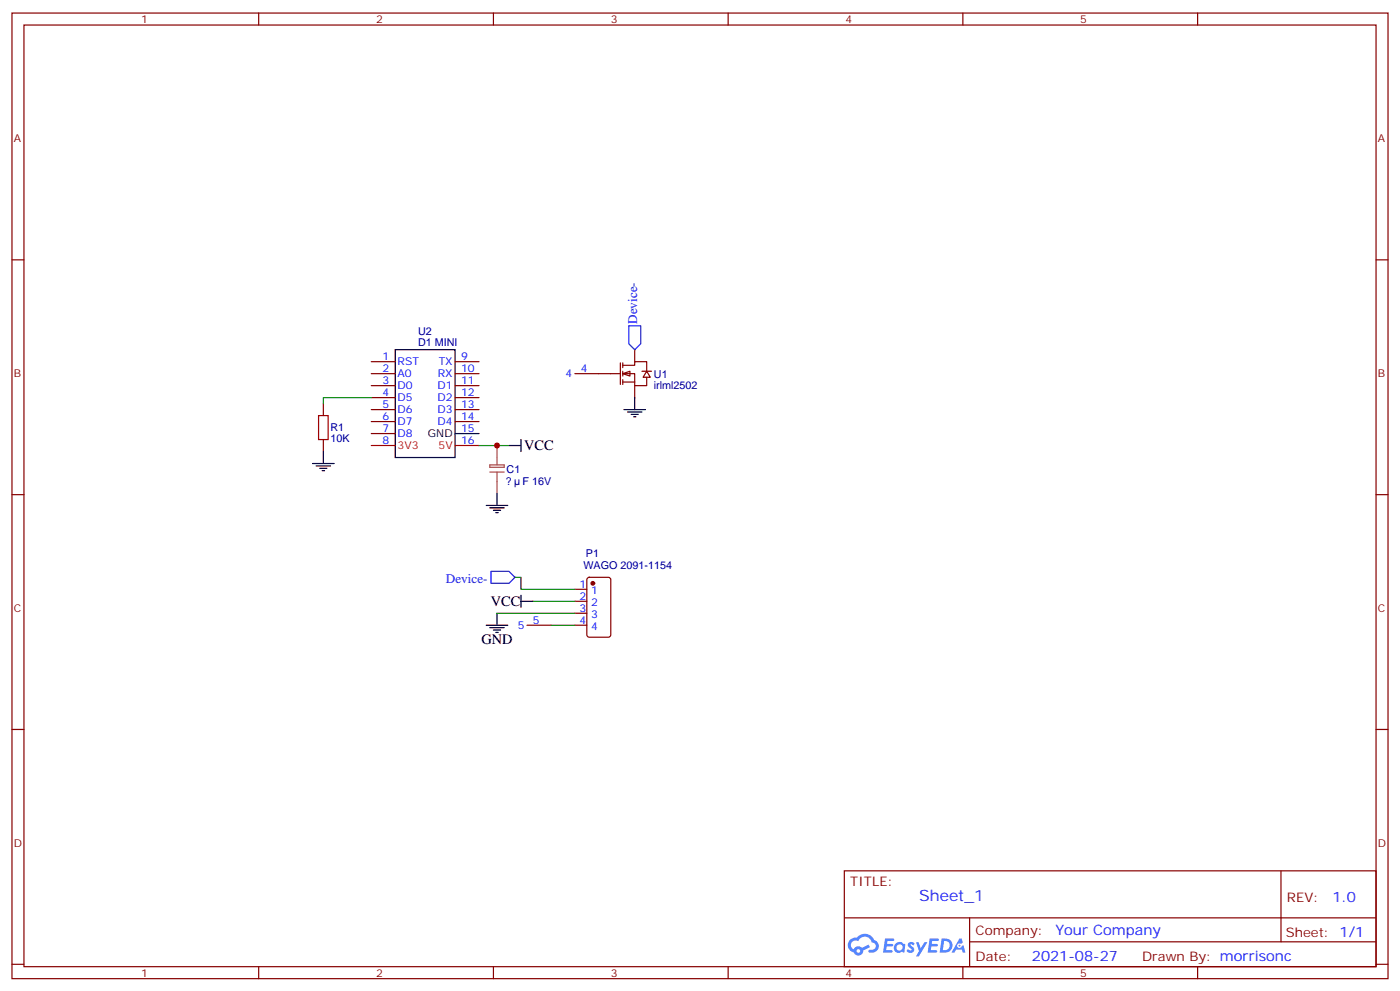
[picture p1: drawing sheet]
<svg xmlns="http://www.w3.org/2000/svg" width="412mm" height="292mm" viewBox="0 0 412 292" stroke-linecap="round" stroke-linejoin="round" font-family="sans-serif">
<g fill="none" stroke="#870000" stroke-width=".35">
<path d="M3.5 3.8h405.4v284.4h-405.4zM7.1 7.4h398.2v277.3h-398.2zM76.2 3.8v3.6M145.3 3.8v3.6M214.5 3.8v3.6M283.6 3.8v3.6M352.8 3.8v3.6M3.5 76.5h3.6M405.3 76.5h3.6M3.5 145.7h3.6M405.3 145.7h3.6M3.5 214.8h3.6"/>
<path d="M405.3 214.8h3.6M248.7 256.4h156.6v28.3h-156.6zM377.3 256.5v20.8M248.7 270.3h156.5M285.6 277.3h119.6M285.6 270.3v14.1M3.5 284h3.6M76.2 284.7v3.5M145.3 284.7v3.5M214.5 284.7v3.5M283.6 284.7v3.5M352.8 284.7v3.5"/>
<path d="M405.3 284h3.6"/>
</g>
<g fill="#5487ff">
<path d="M267.7 277.6a1.22 1.22 0 0 1 1.7 .3l-.4 .6a.47 .47 0 0 0-.3-.5 .47 .47 0 0 0-.5 .2l.1 .3a1.14 1.14 0 0 1 .8 1.7 1.14 1.14 0 0 1-1.9 0l-.2-.2 .5-.5 .7 .4a.29 .29 0 0 0 .3-.3 .29 .29 0 0 0-.2-.3 1.04 1.04 0 0 1-.6-1.7z"/>
<path d="M260.7 276.4h2.4l.3 .1-.2 .5-1.8 .1-.1 .9h1.5l.3 .3-.3 .4h-1.6l-.2 1.1h1.7l.2 .4-.2 .3h-2.6z"/>
<path d="M273.8 276.4h2.4l.3 .1-.1 .5-1.8 .1-.2 .9h1.6l.3 .3-.4 .4h-1.6l-.1 1.1h1.7l.2 .4-.2 .3h-2.6z"/>
<path d="M282.6 276.4h.7l.3 1.2-.6 .3a.69 .69 0 0 0-1 .3 .69 .69 0 0 0 .4 1 .69 .69 0 0 0 .9-.6l.5-.3 .6 2.2h-.8l-.2-.9h-1.8l-.5 .9h-.8z"/>
<path d="M269.8 277.4h.8l.6 1.9 1.1-1.9h.9l-2.6 4.2h-.8l.9-1.5z"/>
<path d="M277.4 276.4l-.6 4.1h1.3a2.11 2.11 0 0 0 2.5-2.1 2.11 2.11 0 0 0-2.5-2zM278.1 277.1a1.39 1.39 0 0 1 1.7 1.4 1.39 1.39 0 0 1-1.8 1.3h-.3z"/>
<path d="M263.7 278a1.54 1.54 0 0 0-.1 2.1 1.54 1.54 0 0 0 2.2 .2l.6 .2 .3-2.3-.2-.2-.4-.1a1.49 1.49 0 0 0-2.4 .1zM264 279a.94 .94 0 0 1 1.8 0 .94 .94 0 0 1-1.8 0z"/>
<path d="M250.4 276.7a2.18 2.18 0 0 0 1.1 3.8 1.44 1.44 0 0 0 1.6 .9 1.44 1.44 0 0 0 1.2-1.5l2-1-.5-.7-1.9 .9a1.47 1.47 0 0 0-2.4 .5 1.39 1.39 0 0 1-.7-2 1.39 1.39 0 0 1 2-.5 2.12 2.12 0 0 1 2.2-1.3 2.12 2.12 0 0 1 1.9 1.7 1.14 1.14 0 0 1 1.1 1.4 1.14 1.14 0 0 1-1.7 .8 .43 .43 0 0 0-.5 .3 .43 .43 0 0 0 .4 .5 1.98 1.98 0 0 0 2.5-1.2 1.98 1.98 0 0 0-1.2-2.5 3.1 3.1 0 0 0-5.3-.7l-.9 .1zM252.3 280a.55 .55 0 0 1 1.1 0 .55 .55 0 0 1-1.1 0z"/>
<circle cx="282.6" cy="278.5" r=".26"/>
</g>
<g fill="#fff" stroke="#870000" stroke-width=".35">
<path d="M183.4 110l2.2-.7v1.4z"/>
<path d="M190.5 109.3l1.1 1.8h-2.2z"/>
</g>
<g fill="none" stroke="#870000" stroke-width=".35">
<path d="M95.2 118.9v3.5M109.4 110h7M109.4 106.5h7M109.4 113.6h7M109.4 117.1h7M134.1 110h7M134.1 106.5h7M134.1 113.6h7M134.1 117.1h7M169.3 110h13.4M182.7 106.9v6.3M183.4 107.6h3.6v-1.1h3.5v2.8"/>
<path d="M183.4 110h3.6v3.6h3.5v-2.5M183.4 112.5h3.6M183.4 106.9v1.4M183.4 109.3v1.4M183.4 111.8v1.4M187 103v3.5M187 113.6v3.5M189.1 109.3h2.8M95.2 129.4v3.6M109.4 120.6h7M109.4 124.1h7M109.4 127.7h7"/>
<path d="M134.1 120.6h7M134.1 124.1h7M169.3 173.5h3.6M169.3 177.1h3.6M173.1 170.2l.5-.2h5.6l.7 .4v16.5l-.4 .7h-5.9l-.7-.4v-16.5zM155.2 184.1h7.1M169.3 180.6h3.6M169.3 184.1h3.6"/>
</g>
<g fill="none" stroke="#000" stroke-width=".35">
<path d="M116.4 103h17.7v31.7h-17.7zM187 117.1v3.5M92.1 136.5h6.3M93.1 137.2h4.3M94.2 137.9h2.1M94.9 138.6h.7M95.2 133v3.5M134.1 127.7h7M149.9 131.2h3.6M153.5 129.4v3.6M183.8 120.6h6.3M184.9 121.3h4.2"/>
<path d="M185.9 122h2.1M186.6 122.7h.7M143.2 148.8h6.4M144.3 149.5h4.2M145.3 150.2h2.2M146 151h.8M146.4 145.3v3.5M153.5 175.3v3.5M153.5 177.1h3.5M143.2 184.1h6.4M144.3 184.8h4.2M145.3 185.5h2.2"/>
<path d="M146 186.2h.8M146.4 180.6v3.5"/>
</g>
<path d="M109.4 131.2h7M134.1 131.2h7" fill="none" stroke="#f00" stroke-width=".35"/>
<circle cx="174.6" cy="171.8" r=".53" fill="#870000" stroke="#870000" stroke-width=".35"/>
<path d="M93.8 122.4h2.9v7h-2.9z" fill="none" stroke="#a10000" stroke-width=".35"/>
<path d="M144.3 139h4.2M144.3 136.9h4.2v.7h-4.2zM146.4 131.2v3.5M146.4 134.8v2.1M146.4 139v6.3" fill="none" stroke="#a64a4a" stroke-width=".35"/>
<path d="M185.2 95.9h3.5v5.3l-1.7 1.8-1.8-1.8zM144.6 168.2h5.3l1.8 1.8-1.8 1.8h-5.3z" fill="none" stroke="#00f" stroke-width=".35"/>
<path d="M109.4 117.1h-14.2v1.8M141.1 131.2h8.8M151.7 170h1.8v3.5h15.8M157 177.1h12.3M146.4 180.6h22.9M162.3 184.1h7" fill="none" stroke="#008700" stroke-width=".35"/>
<circle cx="146.4" cy="131.2" r=".88" fill="#c00"/>
<text font-size="4.6" fill="#00f" x="270.8" y="265.5">Sheet_1</text>
<g font-size="4.2">
<text x="154.4" y="132.7">VCC</text>
<text x="144.6" y="178.5">VCC</text>
<text x="141.8" y="189.8">GND</text>
</g>
<g font-size="4.2" fill="#00f">
<text x="392.5" y="265.7">1.0</text>
<text x="310.9" y="275.3">Your Company</text>
<text x="304" y="283.1">2021-08-27</text>
</g>
<g font-size="3.9" fill="#00f">
<text x="187.7" y="95.4" transform="rotate(-90 187.7 95.4)">Device-</text>
<text x="131.4" y="171.8">Device-</text>
</g>
<g font-size="3.9" fill="#800">
<text x="250.5" y="261">TITLE:</text>
<text x="379.1" y="265.7">REV:</text>
<text x="287.4" y="275.2">Company:</text>
<text x="378.7" y="275.8">Sheet: 1/1</text>
<text x="287.4" y="282.9">Date:</text>
<text x="336.4" y="283">Drawn By: morrisonc</text>
</g>
<g font-size="3.2" fill="#800">
<text x="41.6" y="6.8">1</text>
<text x="110.8" y="6.8">2</text>
<text x="179.9" y="6.8">3</text>
<text x="249.1" y="6.8">4</text>
<text x="318.2" y="6.8">5</text>
<text x="4.1" y="41.9">A</text>
<text x="405.9" y="41.9">A</text>
<text x="4.1" y="111.1">B</text>
<text x="405.9" y="111.1">B</text>
<text x="4.1" y="180.2">C</text>
<text x="405.9" y="180.2">C</text>
<text x="4.1" y="249.4">D</text>
<text x="405.9" y="249.4">D</text>
<text x="41.6" y="287.7">1</text>
<text x="110.8" y="287.7">2</text>
<text x="179.9" y="287.7">3</text>
<text x="249.1" y="287.7">4</text>
<text x="318.2" y="287.7">5</text>
</g>
<g font-size="3.2" fill="#000080">
<text x="123.1" y="101.9">D1 MINI</text>
<text x="123.1" y="98.7">U2</text>
<text x="192.6" y="111.2">U1</text>
<text x="192.6" y="114.5">irlml2502</text>
<text x="97.4" y="130.2">10K</text>
<text x="97.4" y="127.1">R1</text>
<text x="149" y="142.9">?</text>
<text x="149.2" y="139.4">C1</text>
<text x="153.9" y="142.9">F 16V</text>
<text x="171.9" y="167.6">WAGO 2091-1154</text>
<text x="172.6" y="164.1">P1</text>
</g>
<g font-size="3.2" fill="#00f">
<text x="112.6" y="106.2">1</text>
<text x="117.1" y="107.6">RST</text>
<text x="129.2" y="107.6">TX</text>
<text x="135.8" y="106.2">9</text>
<text x="112.6" y="109.7">2</text>
<text x="112.6" y="113.2">3</text>
<text x="117.1" y="111.1">A0</text>
<text x="129" y="111.1">RX</text>
<text x="135.8" y="109.7">10</text>
<text x="135.8" y="113.2">11</text>
<text x="166.6" y="111.1">4</text>
<text x="171.1" y="109.7">4</text>
<text x="112.6" y="116.7">4</text>
<text x="117.1" y="114.6">D0</text>
<text x="117.1" y="118.1">D5</text>
<text x="128.9" y="114.6">D1</text>
<text x="128.9" y="118.1">D2</text>
<text x="135.8" y="116.7">12</text>
<text x="112.6" y="120.3">5</text>
<text x="112.6" y="123.8">6</text>
<text x="117.1" y="121.7">D6</text>
<text x="117.1" y="125.2">D7</text>
<text x="128.9" y="121.7">D3</text>
<text x="128.9" y="125.2">D4</text>
<text x="135.8" y="120.3">13</text>
<text x="135.8" y="123.8">14</text>
<text x="112.6" y="127.3">7</text>
<text x="112.6" y="130.8">8</text>
<text x="117.1" y="128.7">D8</text>
<text x="135.8" y="127.3">15</text>
<text x="135.8" y="130.8">16</text>
<text x="170.7" y="173.2">1</text>
<text x="170.7" y="176.7">2</text>
<text x="174.2" y="174.9">1</text>
<text x="174.2" y="178.5">2</text>
<text x="152.5" y="185.2">5</text>
<text x="157" y="183.8">5</text>
<text x="170.7" y="180.2">3</text>
<text x="170.7" y="183.8">4</text>
<text x="174.2" y="182">3</text>
<text x="174.2" y="185.5">4</text>
</g>
<text font-size="3.2" x="126.1" y="128.7">GND</text>
<g font-size="3.2" fill="#f00">
<text x="117.1" y="132.3">3V3</text>
<text x="129.2" y="132.3">5V</text>
</g>
</svg>
